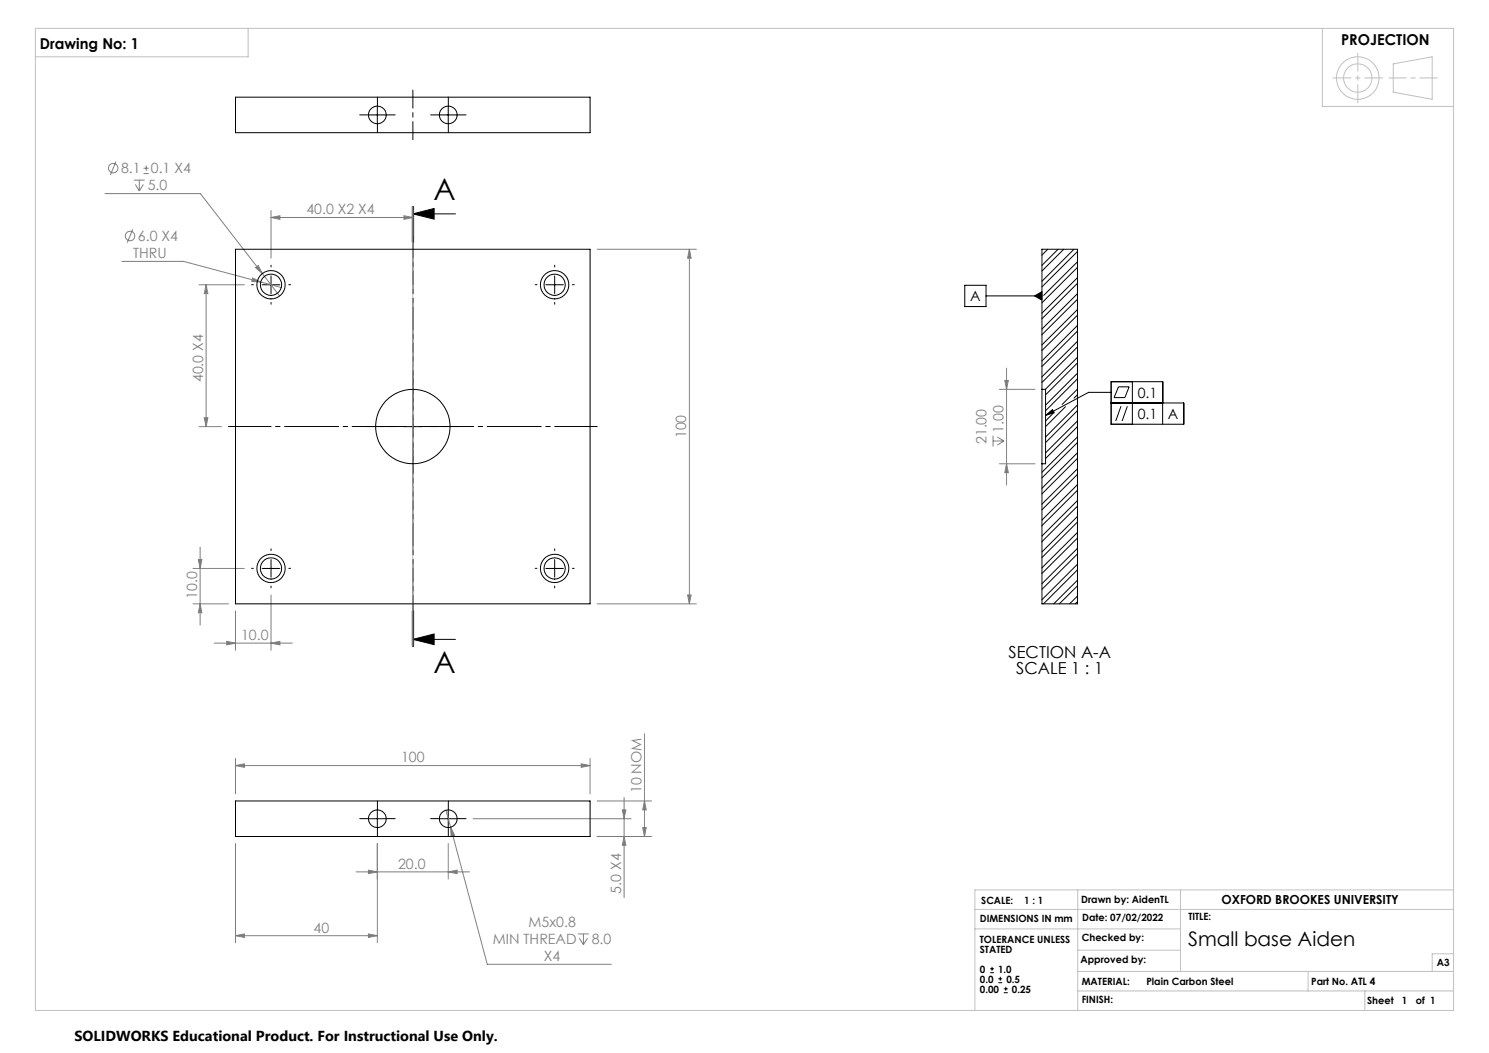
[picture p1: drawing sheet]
<svg xmlns="http://www.w3.org/2000/svg" width="420mm" height="297mm" viewBox="0 0 420 297" stroke-linecap="round" stroke-linejoin="round" font-family="sans-serif">
<g fill="none" stroke="#808080" stroke-width=".28">
<path d="M29.6 54.6h26.9l22.4 28.9M32.7 45.5l-1.5 3.9M37.8 50.8h3M38.2 52l1.1 1.9M39.3 50.8v3.1M40.4 52l-1.1 1.9M40.5 49h1.5M40.5 47.4h1.5M41.2 46.7v1.5M76.4 59.4v13.4M116.5 59.4v6.9M34.4 73.7h17.4l21.8 5.8"/>
<path d="M37.4 64.7l-1.5 3.8M71.3 78.4l2.3 1.1-2.6-.1zM72.1 75.5l.7-.6 1.2 2.2zM73.6 79.5l5.7 1.6M76.4 61.3l2.6-.4v1zM76.4 61.3h40.1M113.9 60.9l2.6 .4-2.6 .6zM168.5 70.3h27.9M194.5 70.3v100M194.5 70.3l.4 2.5h-.9zM56.1 80.3h12.8M58.1 80.3l.5 2.5h-1z"/>
<path d="M58.1 80.3v40M57.6 117.8h1l-.5 2.5zM281.9 109.8h10M283.4 107.3h1l-.5 2.5zM283.9 103.8v33M56.1 120.3h6.3M280.1 122.9v3M280.1 124.4h3M281.3 123.3l1.8 1.1M281.9 130.8h10M283.1 124.4l-1.8 1.2M283.9 130.8l.5 2.5h-1z"/>
<path d="M56 157.8h.9l-.5 2.5zM56.4 154.3v22M54.4 170.3h10.1M54.4 160.3h14.5M56.4 170.3l.5 2.5h-.9zM66.4 172.3v11.1M76.4 167.8v15.6M168.5 170.3h27.9M194 167.8h.9l-.4 2.5zM60.4 181.4h22M64 180.9l2.4 .5-2.4 .5zM76.4 181.4l2.6-.5v1z"/>
<path d="M66.4 215.9l2.5-.5v1zM66.4 213.9v10M66.4 215.9h100M163.9 215.4l2.5 .5-2.5 .5zM166.4 213.9v10M181.8 207v28.9M66.4 237.9v28M106.4 237.9v28M125.8 228.5l11.6 43.5h35M126.4 237.9v10M127.1 233.3l1.1 2.3-1 .3zM133.5 230.9h44.5"/>
<path d="M168.5 235.9h15.3M168.5 225.9h15.3M175.5 228.4h1l-.5 2.5zM176 235.9l.5 2.5h-1zM176 224.9v28.3M181.3 233.4h1l-.5 2.5zM181.8 225.9l.5 2.5h-1zM100.4 245.9h32M103.9 245.4l2.5 .5-2.5 .5zM126.4 245.9l2.5-.5v1zM66.4 263.9l2.5-.5v1zM66.4 263.9h40"/>
<path d="M103.9 263.4l2.5 .5-2.5 .5zM163.1 263.4h3M163.4 264.6l1.2 1.8M164.6 263.4v3M165.7 264.6l-1.1 1.8"/>
<circle cx="31.9" cy="47.4" r="1.33"/>
<circle cx="36.7" cy="66.6" r="1.34"/>
</g>
<g fill="none" stroke="#000" stroke-width=".28">
<path d="M103.9 32.4h5M106.4 29.9v5M123.9 32.4h5M126.4 29.9v5M116.3 58.3v10M116.5 58.3v10M116.7 58.3v10M76.4 77.8v5M116.5 60.3l5.9-1.5v3zM116.5 60.3h12M156.5 77.8v5M73.9 80.3h5.1"/>
<path d="M154 80.3h4.9M272.1 80.5h6v6h-6zM278.1 83.5h15.8M291.8 83.5l2.1-1.2v2.4zM116.5 117.8v5M294.9 117.2l2-1.7 .5 .9zM313.4 113.7h20.5v6h-20.5v-12h14.5v12M313.4 110.7h-6.3l-12.2 6.5M315.5 109.1h3l-1.2 3h-3zM316.2 114.6l-1.5 4.1M318 114.6l-1.5 4.1M319.4 107.7v12"/>
<path d="M113.9 120.3h5.1M76.4 157.8v5M156.5 157.8v5M73.9 160.3h5.1M116.3 172.3v10M116.5 172.3v10M116.7 172.3v10zM154 160.3h4.9M116.5 180.3l5.9-1.5v3zM116.5 180.3h12M103.9 230.9h5M106.4 228.4v5"/>
<path d="M123.9 230.9h5M126.4 228.4v5M279.3 274.4h1.1M279.3 273.3h1.1M279.8 272.7v1.1M281.6 277.2h1.1M281.6 276.1h1.1M282.2 275.5v1.1M283.1 280h1.2M283.1 278.9h1.2M283.7 278.3v1.1"/>
</g>
<g fill="none" stroke="#c0c0c0" stroke-width=".28">
<path d="M10 8h400v277h-400zM70 8v8h-60M373 8v22h37M393 18l11-2v12l-11-2zM116.5 58.3v124M275 256.5h135M304 251v34M333 251v23M410 251h-135v34M275 262h58M304 274h106M304 279.5h106"/>
<path d="M304 268h29M369 274v5.5M385 279.5v5.5M410 269h-6v5"/>
<circle cx="383" cy="22" r="6"/>
<circle cx="383" cy="22" r="4"/>
</g>
<g fill="none" stroke="#000" stroke-width=".28" stroke-dasharray="15.2 1.3 1.3 1.3">
<path d="M104 32.4h-2.5M106.5 29.9v-2.5M106.5 34.9v2.5M109 32.4h2.5M124 32.4h-2.5M126.5 29.9v-2.5M126.5 34.9v2.5M129 32.4h2.5M76.5 75.3v-.5M156.5 75.3v-.5M71.5 80.3h-.5M76.5 85.3v.5"/>
<path d="M81.5 80.3h.5M151.5 80.3h-.5M156.5 85.3v.5M161.5 80.3h.5M76.5 155.3v-.5M156.5 155.3v-.5M71.5 160.3h-.5M76.5 165.3v.5M81.5 160.3h.5M151.5 160.3h-.5M156.5 165.3v.5M161.5 160.3h.5"/>
<path d="M104 230.9h-2.5M106.5 228.4v-2.5M106.5 233.4v2.5M109 230.9h2.5M124 230.9h-2.5M126.5 228.4v-2.5M126.5 233.4v2.5M129 230.9h2.5"/>
</g>
<path d="M64.5 120.3h104M116.5 172.3v-104" fill="none" stroke="#000" stroke-width=".28" stroke-dasharray="15.2 1.3 1.3 1.3" stroke-dashoffset="3.2"/>
<path d="M116.5 115.3v-9.9" fill="none" stroke="#000" stroke-width=".28" stroke-dasharray="15.2 1.3 1.3 1.3" stroke-dashoffset="12.2"/>
<path d="M111.5 120.3h-8M116.5 125.3v8M121.5 120.3h8" fill="none" stroke="#000" stroke-width=".28" stroke-dasharray="15.2 1.3 1.3 1.3" stroke-dashoffset="13.1"/>
<path d="M116.5 25.4v14" fill="none" stroke="#000" stroke-width=".28" stroke-dasharray="15.2 1.3 1.3 1.3" stroke-dashoffset="10.1"/>
<path d="M116.5 58.3v124" fill="none" stroke="#000" stroke-width=".28" stroke-dasharray="6.3 1.3 1.3 1.3" stroke-dashoffset="2.1"/>
<path d="M383 15v14M390 22h-14" fill="none" stroke="#c0c0c0" stroke-width=".28" stroke-dasharray="15.2 1.3 1.3 1.3" stroke-dashoffset="10.1"/>
<path d="M391.8 22h13.6" fill="none" stroke="#c0c0c0" stroke-width=".28" stroke-dasharray="15.2 1.3 1.3 1.3" stroke-dashoffset="10.4"/>
<g fill="#000">
<path d="M116.5 60.3l5.9-1.5v3zM116.5 180.3l5.9-1.5v3z"/>
<path d="M294.9 117.2l2-1.7 .5 .9zM291.8 83.5l2.1 1.2v-2.4z"/>
</g>
<g fill="#808080">
<path d="M283.9 130.8l.5 2.5h-1zM283.4 107.3h1l-.5 2.5z"/>
<path d="M103.9 263.4l2.5 .5-2.5 .5zM66.4 263.9l2.5-.5v1z"/>
<path d="M66.4 215.9l2.5-.5v1zM163.9 215.4l2.5 .5-2.5 .5zM127.1 233.3l.1 2.6 1-.3zM103.9 245.4l2.5 .5-2.5 .5zM126.4 245.9l2.5-.5v1zM71.3 78.4l-.3 1 2.6 .1zM76.4 61.3l2.6-.4v1zM113.9 60.9l2.6 .4-2.6 .6zM72.1 75.5l1.9 1.6-1.2-2.2z"/>
<path d="M64 180.9l2.4 .5-2.4 .5zM76.4 181.4l2.6-.5v1z"/>
<path d="M176 235.9l.5 2.5h-1zM175.5 228.4h1l-.5 2.5z"/>
<path d="M194 167.8h.9l-.4 2.5zM194.5 70.3l.4 2.5h-.9z"/>
<path d="M181.8 225.9l.5 2.5h-1zM181.3 233.4h1l-.5 2.5zM58.1 80.3l.5 2.5h-1zM57.6 117.8h1l-.5 2.5zM56 157.8h.9l-.5 2.5zM56.4 170.3l.5 2.5h-.9z"/>
</g>
<g fill="none" stroke="#000" stroke-width=".28">
<path d="M66.4 27.4h100v10h-100zM66.4 70.3h100v100h-100zM293.9 70.3h10v100h-10v-39.5M293.9 70.3v39.5M293.9 70.3v.1M295.5 70.3l-1.6 1.7M298.5 70.3l-4.6 4.6M300 70.3l-6.1 6.1M302.9 70.3l-9 9M303.9 70.9l-10 10M303.9 75.4l-10 10M303.9 79.9l-10 10"/>
<path d="M303.9 73.8l-9.5 9.5M303.9 78.3l-10 10M303.9 84.4l-10 10M303.9 88.9l-10 10M303.9 93.4l-10 10M303.9 97.9l-10 10M303.9 82.8l-10 10M303.9 87.3l-10 10M303.9 91.8l-10 10M303.9 96.3l-10 10M293.9 109.8v21M293.9 109.8h1v21h-1"/>
<path d="M297.1 116.5l-2.2 2.2M300.5 114.7l-5.6 5.6M303.9 102.4l-9 9M303.9 106.9l-9 8.9M303.9 111.3l-.9 1M303.9 115.8l-9 9M303.9 100.8l-9 9M303.9 105.3l-9 9M303.9 109.7l-4.3 4.4M303.9 114.2l-9 9.1M303.9 118.7l-9 9M303.9 120.3l-9 9"/>
<path d="M303.9 124.8l-10 10M303.9 129.3l-10 10M303.9 133.8l-10 10M303.9 138.3l-10 10M303.9 123.2l-10 10M303.9 127.7l-10 10M303.9 132.2l-10 10M303.9 136.7l-10 10M303.9 142.8l-10 10M303.9 147.2l-10 10.1M303.9 151.8l-10 9.9M303.9 156.2l-10 10"/>
<path d="M303.9 141.2l-10 10M303.9 145.7l-10 10M303.9 150.2l-10 10M303.9 154.7l-10 9.9M303.9 159.1l-10 10.1M303.9 160.7l-9.6 9.6M303.9 165.2l-5.1 5.1M303.9 169.7l-.6 .6M303.9 163.7l-6.7 6.6M303.9 168.1l-2.2 2.2M66.4 225.9h100v10h-100z"/>
<circle cx="106.4" cy="32.4" r="2.49"/>
<circle cx="126.4" cy="32.4" r="2.49"/>
<circle cx="76.4" cy="80.3" r="3"/>
<circle cx="76.4" cy="80.3" r="4"/>
<circle cx="156.4" cy="80.3" r="4"/>
<circle cx="156.4" cy="80.3" r="3"/>
<circle cx="116.4" cy="120.3" r="10.5"/>
<circle cx="76.4" cy="160.3" r="3"/>
<circle cx="76.4" cy="160.3" r="4"/>
<circle cx="156.4" cy="160.3" r="4"/>
<circle cx="156.4" cy="160.3" r="3"/>
<circle cx="106.4" cy="230.9" r="2.49"/>
<circle cx="126.4" cy="230.9" r="2.49"/>
</g>
<g font-size="8.5">
<text x="122.3" y="56.4">A</text>
<text x="122.3" y="189.9">A</text>
</g>
<text font-size="5.6" x="335.1" y="266.7">Small base Aiden</text>
<g font-size="4.7">
<text x="284.5" y="185.6">SECTION A-A</text>
<text x="286.6" y="190.1">SCALE 1 : 1</text>
</g>
<g font-size="4.2">
<text x="11.3" y="13.8">Drawing No: 1</text>
<text x="378.3" y="12.6">PROJECTION</text>
</g>
<text font-size="4.1" x="21" y="293.7">SOLIDWORKS Educational Product. For Instructional Use Only.</text>
<g font-size="4" fill="#808080">
<text x="34.1" y="48.9">8.1</text>
<text x="41.7" y="53.7">5.0</text>
<text x="42.5" y="48.9">0.1 X4</text>
<text x="86.4" y="60.5">40.0 X2 X4</text>
<text x="38.9" y="68">6.0 X4</text>
<text x="37.5" y="72.8">THRU</text>
<text x="57.3" y="107.8" transform="rotate(-90 57.3 107.8)">40.0 X4</text>
<text x="193.6" y="123.6" transform="rotate(-90 193.6 123.6)">100</text>
<text x="278.2" y="125.3" transform="rotate(-90 278.2 125.3)">21.00</text>
<text x="283" y="122" transform="rotate(-90 283 122)">1.00</text>
<text x="55.6" y="168.9" transform="rotate(-90 55.6 168.9)">10.0</text>
<text x="68" y="180.5">10.0</text>
<text x="113.1" y="215">100</text>
<text x="180.9" y="223.7" transform="rotate(-90 180.9 223.7)">10 NOM</text>
<text x="112.3" y="245">20.0</text>
<text x="175.2" y="252.1" transform="rotate(-90 175.2 252.1)">5.0 X4</text>
<text x="88.5" y="263">40</text>
<text x="149.1" y="261.5">M5x0.8</text>
<text x="139" y="266.3">MIN THREAD</text>
<text x="166.9" y="266.3">8.0</text>
<text x="153.4" y="271.1">X4</text>
</g>
<g font-size="4">
<text x="273.7" y="84.9">A</text>
<text x="320.9" y="112.1">0.1</text>
<text x="320.9" y="118.1">0.1</text>
<text x="329.4" y="118.1">A</text>
</g>
<text font-size="3.5" x="344.5" y="255.1">OXFORD BROOKES UNIVERSITY</text>
<g font-size="2.8">
<text x="276.8" y="254.9">SCALE:</text>
<text x="288.9" y="254.9">1 : 1</text>
<text x="305" y="254.7">Drawn by: AidenTL</text>
<text x="276.4" y="259.9">DIMENSIONS IN mm</text>
<text x="305.3" y="259.8">Date: 07/02/2022</text>
<text x="335.2" y="259.6">TITLE:</text>
<text x="276.4" y="265.9">TOLERANCE UNLESS</text>
<text x="276.4" y="268.7">STATED</text>
<text x="305.1" y="265.5">Checked by:</text>
<text x="276.4" y="274.3">0</text>
<text x="281.6" y="274.3">1.0</text>
<text x="304.8" y="271.7">Approved by:</text>
<text x="405.3" y="272.6">A3</text>
<text x="276.4" y="280">0.00</text>
<text x="276.4" y="277.1">0.0</text>
<text x="283.9" y="277.1">0.5</text>
<text x="285.4" y="280">0.25</text>
<text x="305.1" y="277.8">MATERIAL:</text>
<text x="323.4" y="277.8">Plain Carbon Steel</text>
<text x="369.9" y="277.8">Part No. ATL 4</text>
<text x="305.1" y="282.9">FINISH:</text>
<text x="385.6" y="283.2">Sheet</text>
<text x="395.5" y="283.2">1</text>
<text x="399.3" y="283.2">of 1</text>
</g>
</svg>
